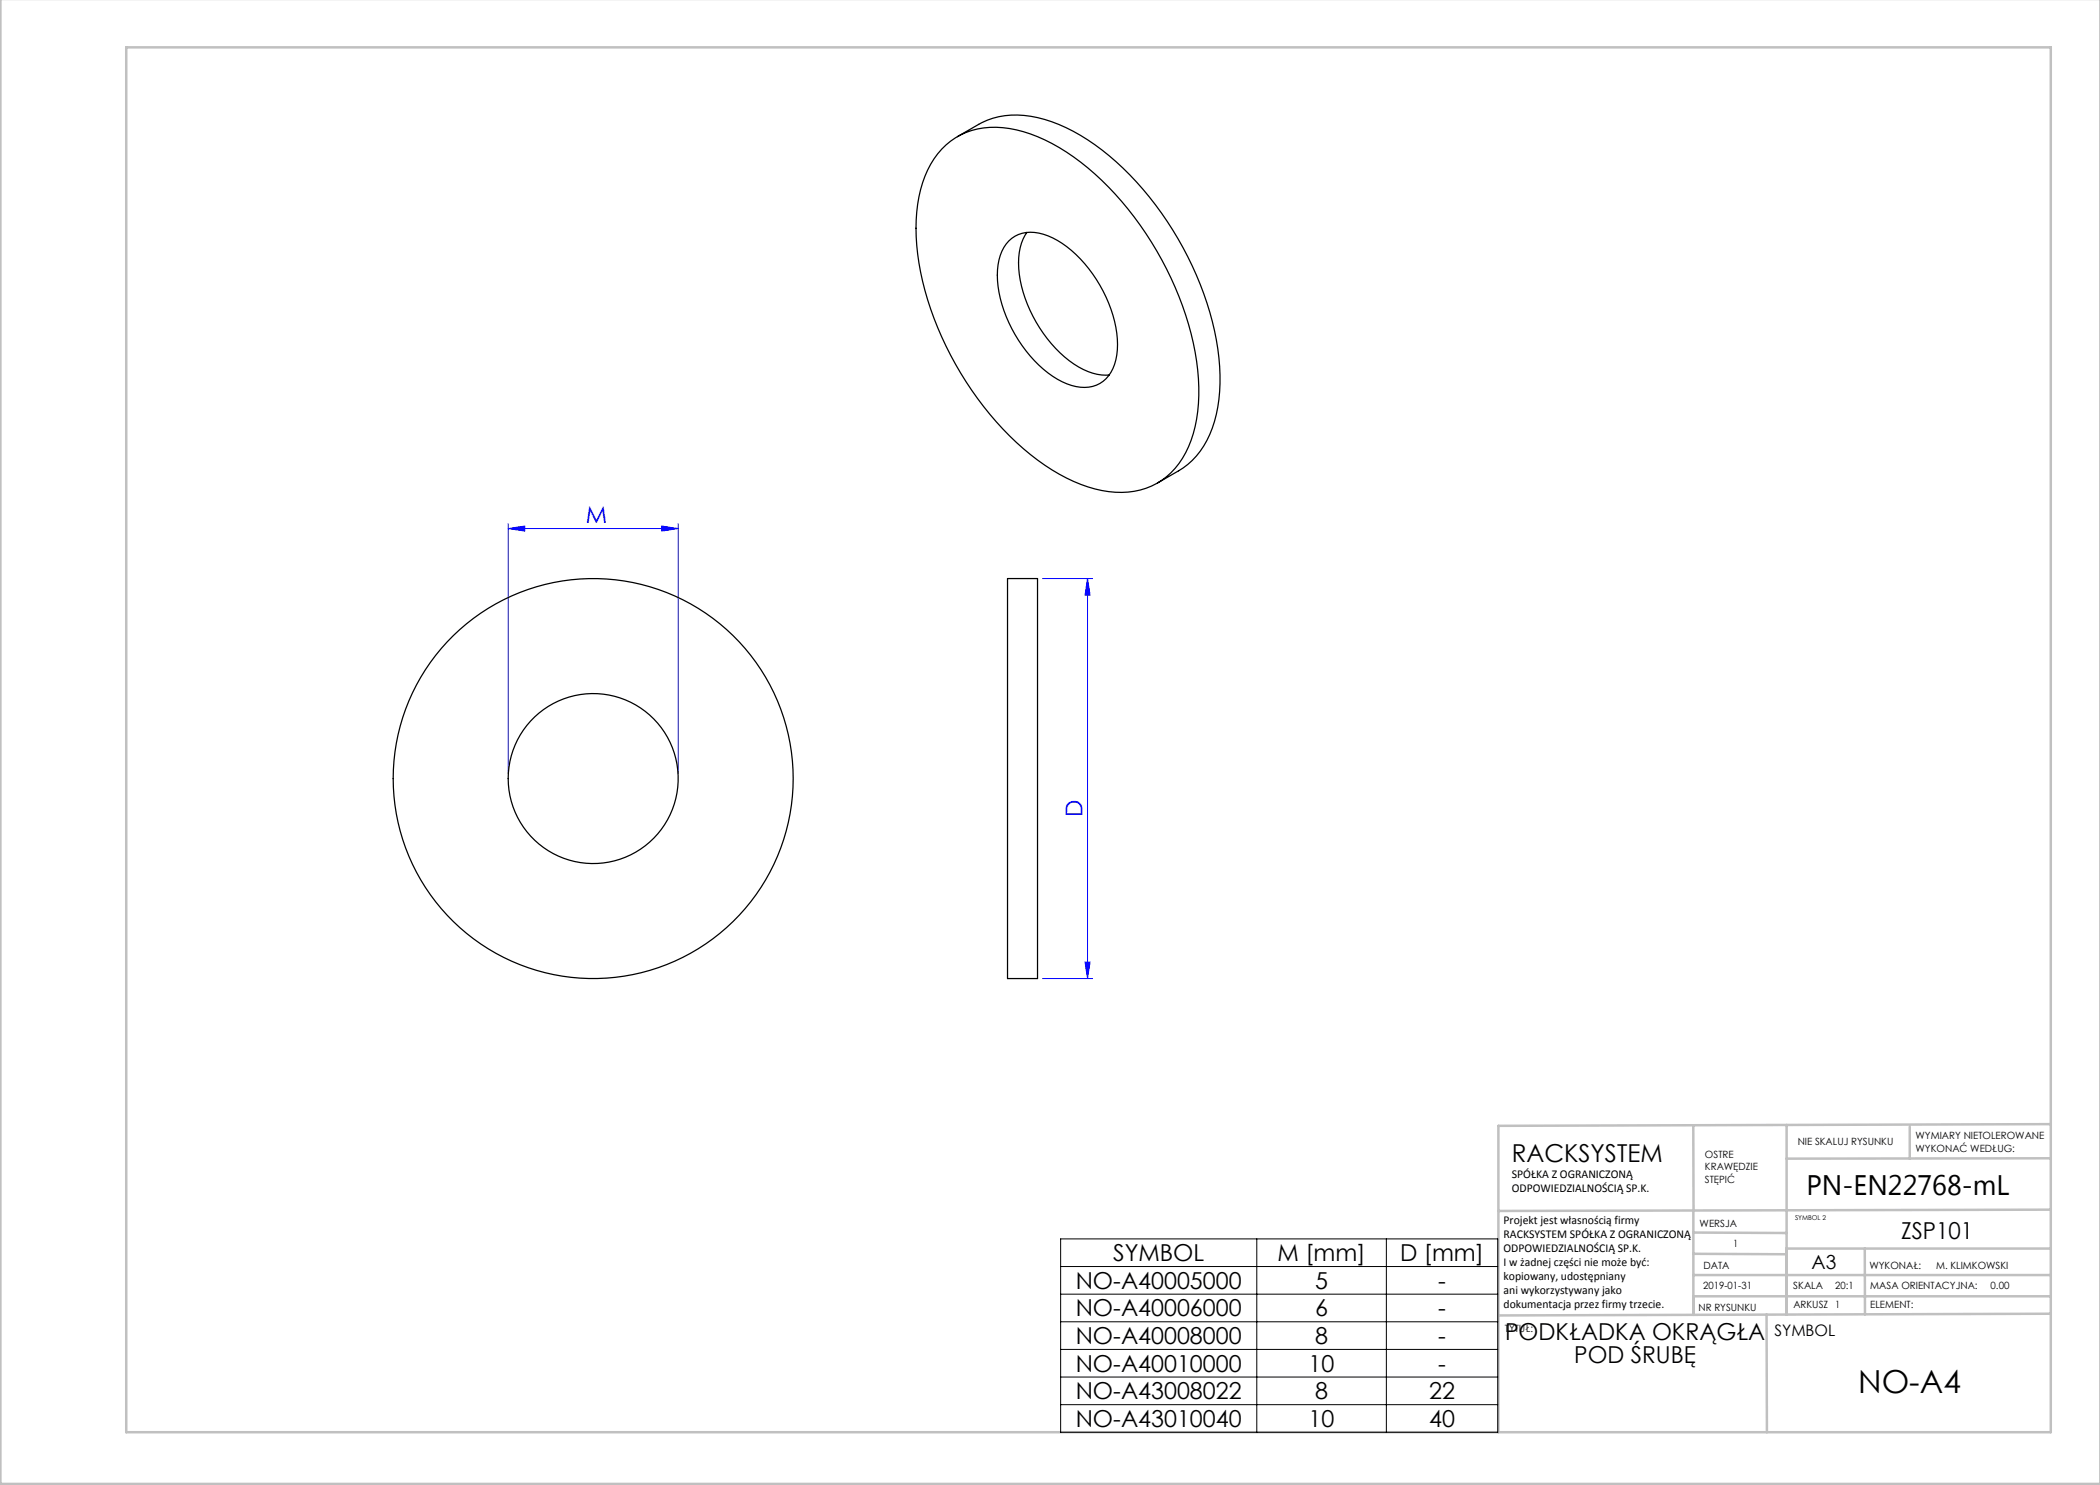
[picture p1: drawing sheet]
<svg xmlns="http://www.w3.org/2000/svg" width="420mm" height="297mm" viewBox="0 0 420 297" stroke-linecap="round" stroke-linejoin="round" font-family="sans-serif">
<path d="M101.6 105.7l3.3-.5v1zM101.6 104.7v50M101.6 105.7h34M132.3 105.2l3.3 .5-3.3 .5zM135.6 104.7v50M208.5 115.7h10M217.5 115.7l.5 3.3h-1zM217.5 115.7v80M208.5 195.7h10M217 192.4h1l-.5 3.3z" fill="none" stroke="#00f" stroke-width=".2"/>
<g fill="none" stroke="#c0c0c0" stroke-width=".5">
<path d="M.1 -.1v296.9h419.9M25.2 9.5h385v276.9h-385zM338.7 225.2v16.9M357.3 225v37.9M382 225.4v6.3M410.1 224.8l-110.4 .4v61.2M410.1 231.7h-52.8M338.7 259.3h71.5M338.7 255h71.5M338.7 250.8l18.6 .1M338.7 246.5l18.6 .1M338.7 242.1v20.9"/>
<path d="M373 249.7v13.2M410.1 241.9l-110.4 .3M410.2 249.7h-52.9v13.2M353.3 262.9l.1 23.5M410.2 262.7l-110.5 .4"/>
</g>
<path d="M212.1 247.8h87.5v38.7h-87.5zM212.1 253.3h87.5M212.1 258.8h87.5M251.4 247.8v38.7M277.3 247.8v38.7M212.1 264.4h87.5M212.1 269.9h87.5M212.1 275.4h87.5M212.1 280.9h87.5" fill="none" stroke="#000" stroke-width=".2"/>
<g fill="#00f">
<path d="M101.6 105.7l3.3-.5v1zM132.3 105.2l3.3 .5-3.3 .5z"/>
<path d="M217.5 115.7l.5 3.3h-1zM217 192.4h1l-.5 3.3z"/>
</g>
<g fill="none" stroke="#000" stroke-width=".25">
<path d="M188.4 29.8a14.6 14.6 0 0 1 13.5-4.1 35.2 35.2 0 0 1 17.1 9.1 65.2 65.2 0 0 1 20.5 39.2 28.1 28.1 0 0 1-3 17.6 14.3 14.3 0 0 1-14.8 6.7 33.8 33.8 0 0 1-17-8.5 65.3 65.3 0 0 1-21.2-39 29.3 29.3 0 0 1 2.6-18zM191.5 27.3a28.8 28.8 0 0 1 7.1-3.7 20.2 20.2 0 0 1 14.6 1.9 52.7 52.7 0 0 1 20.2 18.8 61.6 61.6 0 0 1 10.5 29 27.4 27.4 0 0 1-3.2 15.9 14.4 14.4 0 0 1-5 5l-4.2 2.4M201.8 48.2a6.9 6.9 0 0 1 7.8-1 24 24 0 0 1 11.6 12.2 19.2 19.2 0 0 1 1.7 13.5 6.4 6.4 0 0 1-8.6 4.2 21.5 21.5 0 0 1-11.3-10.2 22.8 22.8 0 0 1-3.4-14 8.4 8.4 0 0 1 2.2-4.7zM205.4 46.5a12.5 12.5 0 0 0-1.4 9.5 27 27 0 0 0 11.7 17.4 10.5 10.5 0 0 0 6.1 1.6M201.5 115.7h6v80h-6z"/>
<circle cx="118.6" cy="155.7" r="40"/>
<circle cx="118.6" cy="155.7" r="17"/>
</g>
<text font-size="6.3" x="371.7" y="278.5">NO-A4</text>
<text font-size="5.6" x="361.3" y="239.1">PN-EN22768-mL</text>
<text font-size="4.9" x="302.4" y="232.4">RACKSYSTEM</text>
<g font-size="4.7" fill="#00f">
<text x="117.2" y="104.7">M</text>
<text x="216.5" y="163.4" transform="rotate(-90 216.5 163.4)">D</text>
</g>
<g font-size="4.7">
<text x="380.2" y="247.8">ZSP101</text>
<text x="215.1" y="257.7">NO-A40005000</text>
<text x="222.6" y="252.2">SYMBOL</text>
<text x="255.5" y="252.2">M [mm]</text>
<text x="263" y="257.7">5</text>
<text x="280" y="252.2">D [mm]</text>
<text x="287.6" y="257.7">-</text>
<text x="215.1" y="263.3">NO-A40006000</text>
<text x="263" y="263.3">6</text>
<text x="287.6" y="263.3">-</text>
<text x="215.1" y="268.8">NO-A40008000</text>
<text x="263" y="268.8">8</text>
<text x="287.6" y="268.8">-</text>
<text x="301" y="268.1">PODKŁADKA OKRĄGŁA</text>
<text x="215.1" y="274.3">NO-A40010000</text>
<text x="261.7" y="274.3">10</text>
<text x="287.6" y="274.3">-</text>
<text x="314.8" y="272.6">POD ŚRUBĘ</text>
<text x="215.1" y="279.8">NO-A43008022</text>
<text x="263" y="279.8">8</text>
<text x="285.8" y="279.8">22</text>
<text x="215.1" y="285.4">NO-A43010040</text>
<text x="261.7" y="285.4">10</text>
<text x="285.8" y="285.4">40</text>
</g>
<text font-size="3.9" x="362.3" y="253.8">A3</text>
<text font-size="3.2" x="354.9" y="267.2">SYMBOL</text>
<g font-size="2.4">
<text x="302.4" y="235.6">SPÓŁKA Z OGRANICZONĄ</text>
<text x="302.4" y="238.4">ODPOWIEDZIALNOŚCIĄ SP.K.</text>
<text x="300.7" y="244.7">Projekt jest własnością firmy</text>
<text x="300.7" y="247.5">RACKSYSTEM SPÓŁKA Z OGRANICZONĄ</text>
<text x="300.7" y="250.3">ODPOWIEDZIALNOŚCIĄ SP.K.</text>
<text x="300.7" y="253.1">I w żadnej części nie może być:</text>
<text x="300.7" y="256">kopiowany, udostępniany</text>
<text x="300.7" y="258.8">ani wykorzystywany jako</text>
<text x="300.7" y="261.6">dokumentacja przez firmy trzecie.</text>
</g>
<g font-size="2">
<text x="383.1" y="227.9">WYMIARY NIETOLEROWANE</text>
<text x="341" y="231.6">OSTRE</text>
<text x="359.5" y="228.9">NIE SKALUJ RYSUNKU</text>
<text x="383.1" y="230.4">WYKONAĆ WEDŁUG:</text>
<text x="341" y="234.1">KRAWĘDZIE</text>
<text x="341" y="236.6">STĘPIĆ</text>
<text x="339.9" y="245.4">WERSJA</text>
<text x="346.6" y="249.5">1</text>
<text x="340.6" y="257.7">2019-01-31</text>
<text x="340.7" y="253.8">DATA</text>
<text x="358.7" y="257.7">SKALA</text>
<text x="367" y="257.7">20:1</text>
<text x="373.9" y="253.8">WYKONAŁ:</text>
<text x="374.1" y="257.7">MASA ORIENTACYJNA:</text>
<text x="387.2" y="253.8">M. KLIMKOWSKI</text>
<text x="398.1" y="257.7">0.00</text>
<text x="339.7" y="262.3">NR RYSUNKU</text>
<text x="358.7" y="261.7">ARKUSZ 1</text>
<text x="374.1" y="261.7">ELEMENT:</text>
<text x="301" y="266.4">TYTUŁ:</text>
</g>
<text font-size="1.3" x="359" y="244">SYMBOL 2</text>
</svg>
